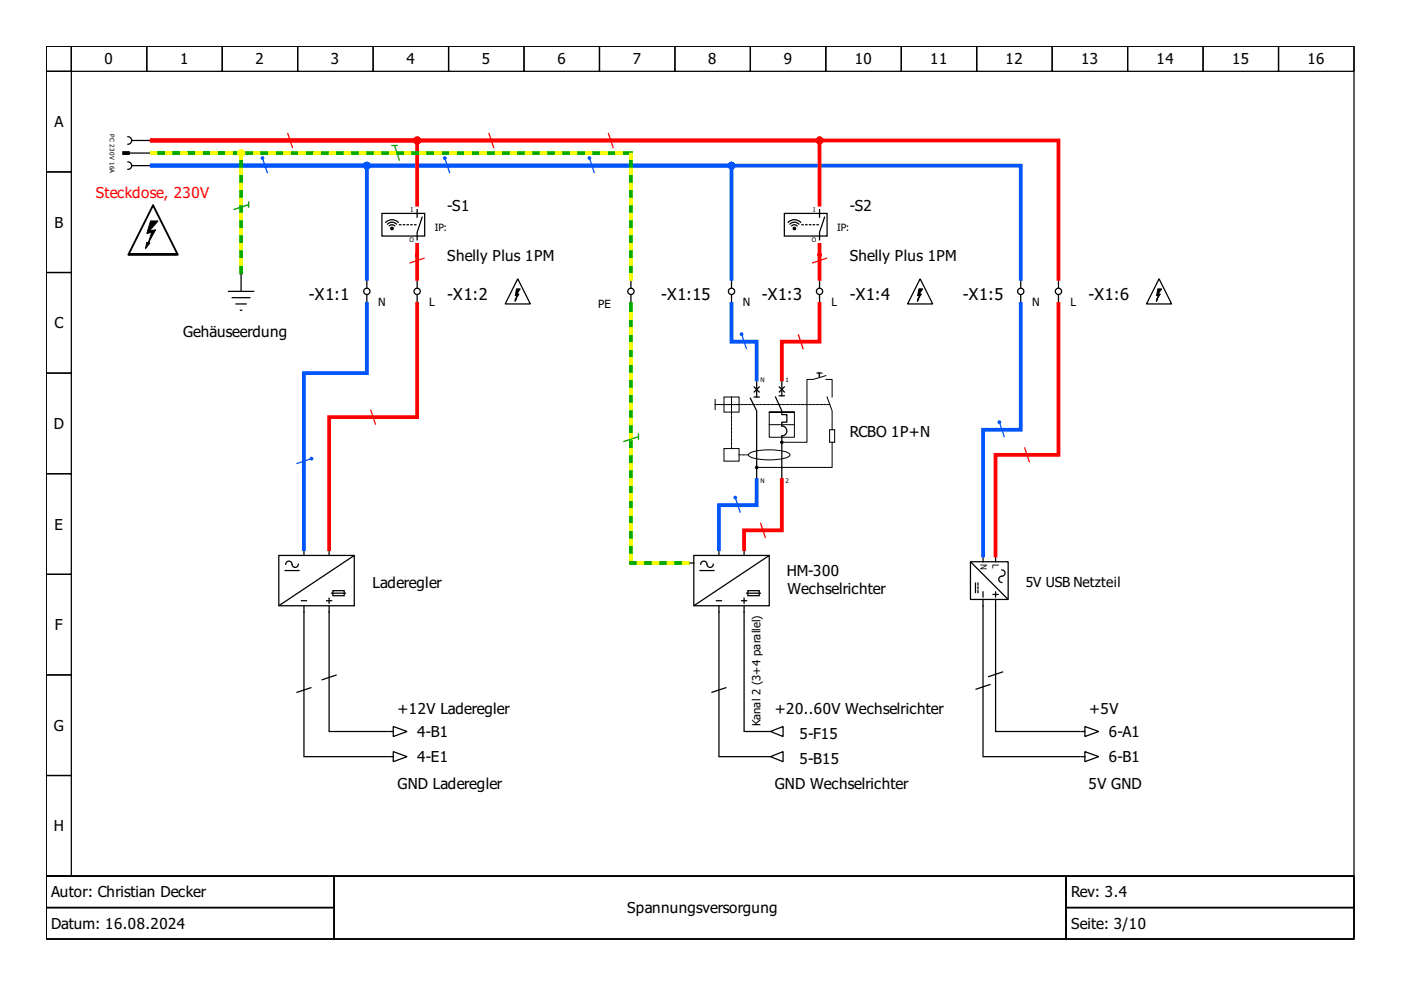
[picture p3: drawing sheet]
<svg xmlns="http://www.w3.org/2000/svg" width="297mm" height="210mm" viewBox="0 0 297 210" stroke-linecap="round" stroke-linejoin="round" font-family="sans-serif">
<g fill="none" stroke="#000" stroke-width=".27">
<path d="M9.8 9.8h277.3v176h-277.3zM9.8 9.8h5.3v5.3h-5.3zM9.8 15.1h5.3v21.4h-5.3zM15.1 9.8h16v5.3h-16zM31.1 9.8h16v5.3h-16zM47.1 9.8h16v5.3h-16zM63.1 9.8h16v5.3h-16zM79.1 9.8h16v5.3h-16zM95.1 9.8h16v5.3h-16zM111.1 9.8h16v5.3h-16zM127.1 9.8h16v5.3h-16zM143.1 9.8h16v5.3h-16z"/>
<path d="M159.1 9.8h16v5.3h-16zM175.1 9.8h16v5.3h-16zM191.1 9.8h16v5.3h-16zM207.1 9.8h16v5.3h-16zM223.1 9.8h16v5.3h-16zM239.1 9.8h16v5.3h-16zM255.1 9.8h16v5.3h-16zM271.1 9.8h16v5.3h-16zM9.8 36.5h5.3v21.3h-5.3zM27.1 29a.8 .8 0 0 1 .8 .8 .8 .8 0 0 1-.8 .8M27.1 34.3a.8 .8 0 0 1 .8 .8 .8 .8 0 0 1-.8 .8M27.4 32.5h5.1"/>
<path d="M27.9 35.1h4.6M27.9 29.8h4.6M9.8 57.8h5.3v21.3h-5.3zM27.4 53.8v.2M32.5 43.6l5 10.2h-10.1zM32.5 43.4l5.3 10.6h-10.7zM37.5 53.8v.2M51.1 57.8v4M77.8 59.1v1.9M81 45.2h9v4.8h-9zM81.8 47.1a1.87 1.87 0 0 1 2.6 0M82.2 47.5a1.33 1.33 0 0 1 1.9 0"/>
<path d="M82.5 47.9l.6-.3 .6 .3M88.4 44.4v1.6M88.4 59.1v1.9M89.5 46l-1.1 3.2v1.6M109.8 59.1l2.6 5.3h-5.3zM133.8 59.1v1.9M155.1 59.1v1.9M166.3 45.2h9.1v4.8h-9.1zM167.1 47.1a1.87 1.87 0 0 1 2.6 0M167.5 47.5a1.33 1.33 0 0 1 1.9 0M167.9 47.9l.5-.3 .6 .3M173.8 59.1v1.9"/>
<path d="M173.8 44.4v1.6M174.8 46l-1 3.2v1.6M195.1 59.1l2.7 5.3h-5.4zM216.4 59.1v1.9M224.4 59.1v1.9M245.7 59.1l2.7 5.3h-5.3zM9.8 79.1h5.3v21.3h-5.3zM48.4 61.8h5.4M49.2 63.1h3.8M50 64.4h2.2M51 65.8h.2M77.8 62.6v1.8"/>
<path d="M88.4 62.6v1.8M133.8 62.6v1.8M155.1 62.6v1.8M173.8 62.6v1.8M216.4 62.6v1.8M224.4 62.6v1.8M159.1 84.4l1.3 2.7v14.7M159.9 82l1.1 1.1M159.9 84.2h1.1M160.4 80.4v3.8M161 82l-1.1 1.1M164.4 84.2l1.4 2.9v.8h1v1.6h-1v.8a1.07 1.07 0 0 1 1 1.1 1.07 1.07 0 0 1-1 1v9.4"/>
<path d="M165.2 82l1.1 1.1M165.2 83.9h1.1M165.8 80.4v3.5M166.3 82l-1.1 1.1M9.8 100.4h5.3v21.4h-5.3zM59.1 117.8h16v10.6h-16zM61.9 119.6a.67 .67 0 0 0-.7-.6 .67 .67 0 0 0-.6 .6M63.2 119.6a.67 .67 0 0 1-.6 .7 .67 .67 0 0 1-.7-.6M64.4 116.4v1.4M69.8 116.4v1.4M75 117.8l-15.8 10.6M145.8 119.4h1.3"/>
<path d="M147.1 117.8h16v10.6h-16zM149.9 119.6a.67 .67 0 0 0-.7-.6 .67 .67 0 0 0-.6 .6M151.2 119.6a.67 .67 0 0 1-.6 .7 .67 .67 0 0 1-.7-.6M152.4 116.4v1.4M157.8 116.4v1.4M163 117.8l-15.8 10.6M205.8 119.1h8v8h-8zM205.9 119.2l7.7 7.8M208.4 117.8v1.3M211.1 117.8v1.3M9.8 121.8h5.3v21.3h-5.3zM60.4 121h3"/>
<path d="M63.9 127.4h1.1M64.4 128.4v1.4M69.2 127.4h1.1M69.8 126.8v1.1M69.8 128.4v1.4M70.3 125.8h2.9M70.6 125.2h2.4v1.1h-2.4zM148.4 121h3M151.9 127.4h1.1M152.4 128.4v1.4M157.2 127.4h1.1M157.8 126.8v1.1"/>
<path d="M157.8 128.4v1.4M158.3 125.8h2.9M158.6 125.2h2.4v1.1h-2.4zM206.8 123.6v2M207.4 123.6v.4M207.4 124.4v.4M207.4 125.2v.4M208.4 125.5v1.1M208.4 127.1v1.3M210.6 126h1M211.1 125.5v1.1M211.1 127.1v1.3"/>
<path d="M212.4 122.2a.67 .67 0 0 0-.6 .7 .67 .67 0 0 0 .6 .6M212.4 120.8a.67 .67 0 0 1 .7 .7 .67 .67 0 0 1-.6 .7M9.8 143.1h5.3v21.3h-5.3zM82.6 155.1h.8M83.4 159.4l2.9 1-2.9 1.1zM83.4 154l2.9 1.1-2.9 1.1zM162.6 155.1h.8M163.4 155.1l2.6-1.1v2.2zM229.2 155.1h.8M230 154l2.9 1.1-2.9 1.1zM230 159.4l2.9 1-2.9 1.1zM9.8 164.4h5.3v21.4h-5.3z"/>
<path d="M82.6 160.4h.8M162.6 160.4h.8M163.4 160.4l2.6-1v2.1zM229.2 160.4h.8M9.8 185.8h277.3v13.3h-277.3zM9.8 185.8h61v6.6h-61zM9.8 192.4h61v6.7h-61zM70.8 185.8h155.2v13.3h-155.2zM226 185.8h61.1v6.6h-61.1zM226 192.4h61.1v6.7h-61.1z"/>
<circle cx="77.8" cy="61.8" r=".67"/>
<circle cx="88.4" cy="61.8" r=".67"/>
<circle cx="133.8" cy="61.8" r=".67"/>
<circle cx="155.1" cy="61.8" r=".67"/>
<circle cx="173.8" cy="61.8" r=".67"/>
<circle cx="216.4" cy="61.8" r=".67"/>
<circle cx="224.4" cy="61.8" r=".67"/>
</g>
<g fill="#000" stroke="#000" stroke-width=".27">
<path d="M26.1 32.2h1.3v.5h-1.3z" fill-rule="evenodd"/>
<path d="M27.4 53.8h9.9v.2h-9.9z" fill-rule="evenodd"/>
<circle cx="83.1" cy="48.4" r=".27"/>
<circle cx="168.4" cy="48.4" r=".27"/>
</g>
<path d="M88.2 47.6h-3.8M173.5 47.6h-3.7" fill="none" stroke="#000" stroke-width=".27" stroke-dasharray=".3 .5"/>
<g fill="none" stroke="#000" stroke-width=".21">
<path d="M173.2 79.1h1.1M175.1 79.6l-2.7 .8h-1.3v13.4h-5.3M151.6 85.8h5.1M151.6 84.7v2.1M153.5 95.1h3.2v2.7h-3.2zM153.5 84.2h3.2v3.2h-3.2zM155.1 84.2v3.2M158.8 96.2a11.2 11.2 0 0 1 7-.6 1.87 1.87 0 0 1 1.7 .8 1.87 1.87 0 0 1-1.7 .9 13.8 13.8 0 0 1-6.7-.4l-.4-.5zM163.1 87.4h5.3v5.3h-5.3v-5.3h5.3M163.1 90h5.3M175.1 80.4h1.3v3.8M175.4 84.2l1 2.9v4"/>
<path d="M175.9 91.1h1.1v2.7h-1.1zM176.4 93.8v5.3h-16"/>
</g>
<path d="M173.8 79.1v.9M155.1 95.1v-7.7M156.3 85.8h19.6M158.7 96.4h-2" fill="none" stroke="#000" stroke-width=".21" stroke-dasharray=".5 .3"/>
<g fill="#000" stroke="#000" stroke-width=".21">
<path d="M31.1 51.4l.7 .1-.9 1.2z"/>
<path d="M31.9 46.8h1.6l-1.8 2.2 1.3-.3-1.6 2.9 .8-2.4-1.1 .3z" fill-rule="evenodd"/>
<path d="M109.2 63.4h.3l-.3 .5z" fill-rule="evenodd"/>
<path d="M109.5 61.2h.8l-.8 1.2 .5-.1-.6 1.1 .2-.8-.4 .1z" fill-rule="evenodd"/>
<path d="M194.6 63.4h.2l-.3 .5z" fill-rule="evenodd"/>
<path d="M194.8 61.2h.8l-.8 1.2 .6-.1-.7 1.1 .3-.8-.4 .1z" fill-rule="evenodd"/>
<path d="M245.2 63.4h.3l-.3 .5z" fill-rule="evenodd"/>
<path d="M245.5 61.2h.8l-.8 1.2 .5-.1-.7 1.1 .3-.8-.4 .1z" fill-rule="evenodd"/>
<circle cx="160.4" cy="99.1" r=".27"/>
<circle cx="165.8" cy="93.8" r=".27"/>
</g>
<path d="M77.8 64.4v14.7h-13.4v37.3" fill="none" stroke="#05f" stroke-width=".8"/>
<path d="M66 97.2l-3.2 1.1" fill="none" stroke="#05f" stroke-width=".27"/>
<circle cx="66" cy="97.2" r=".4" fill="#05f"/>
<path d="M208.4 128.4v32h20.5M210 145.1l-3.2 1.1" fill="none" stroke="#000" stroke-width=".27"/>
<path d="M32.2 35.1h184.2v24" fill="none" stroke="#05f" stroke-width=".8"/>
<path d="M125 33.5l1 3.2" fill="none" stroke="#05f" stroke-width=".27"/>
<circle cx="125" cy="33.5" r=".4" fill="#05f"/>
<path d="M155.1 64.4v8h5.3v8" fill="none" stroke="#05f" stroke-width=".8"/>
<path d="M157.2 70.8l1.1 3.2" fill="none" stroke="#05f" stroke-width=".27"/>
<circle cx="157.2" cy="70.8" r=".4" fill="#05f"/>
<path d="M32.2 35.1h45.6v24" fill="none" stroke="#05f" stroke-width=".8"/>
<path d="M55.6 33.5l1.1 3.2" fill="none" stroke="#05f" stroke-width=".27"/>
<circle cx="55.6" cy="33.5" r=".4" fill="#05f"/>
<circle cx="77.8" cy="35.1" r=".4" fill="#05f" stroke="#05f" stroke-width=".8"/>
<path d="M64.4 129.8v30.6h17.9M66 145.8l-3.2 1" fill="none" stroke="#000" stroke-width=".27"/>
<path d="M32.2 35.1h122.9v24" fill="none" stroke="#05f" stroke-width=".8"/>
<path d="M94.3 33.5l1.1 3.2" fill="none" stroke="#05f" stroke-width=".27"/>
<circle cx="94.3" cy="33.5" r=".4" fill="#05f"/>
<circle cx="155.1" cy="35.1" r=".4" fill="#05f" stroke="#05f" stroke-width=".8"/>
<path d="M216.4 64.4v26.7h-8v26.7" fill="none" stroke="#05f" stroke-width=".8"/>
<path d="M211.9 89.5l1.1 3.2" fill="none" stroke="#05f" stroke-width=".27"/>
<circle cx="211.9" cy="89.5" r=".4" fill="#05f"/>
<path d="M69.8 129.8v25.3h12.5M152.4 129.8v30.6h9.9M157.8 129.8v25.3h4.5M211.1 128.4v26.7h17.8M71.4 143.1l-3.2 1.1M154 145.8l-3.2 1M212.7 142.4l-3.2 1.1" fill="none" stroke="#000" stroke-width=".27"/>
<path d="M32.2 29.8h192.2v29.3M32.2 29.8h56.2v13.6M32.2 29.8h141.6v13.6M88.4 51.9v7.2M173.8 51.9v7.2M88.4 64.4v24h-18.6v28M173.8 64.4v8h-8v8M224.4 64.4v32h-13.3v21.4" fill="none" stroke="#f00" stroke-width=".8"/>
<path d="M61 28.2l1 3.2M103.6 28.2l1.1 3.2M129 28.2l1 3.2M90 54.7l-3.2 1.1M175.4 54.7l-3.2 1.1M169.2 70.8l1.1 3.2M78.6 86.8l1 3.2M217.2 94.8l1.1 3.2" fill="none" stroke="#f00" stroke-width=".27"/>
<g fill="#f00" stroke="#f00" stroke-width=".8">
<circle cx="88.4" cy="29.8" r=".4"/>
<circle cx="173.8" cy="29.8" r=".4"/>
</g>
<path d="M160.4 101.8v5.3h-8v9.3" fill="none" stroke="#05f" stroke-width=".8"/>
<path d="M155.9 105.5l1.1 3.2" fill="none" stroke="#05f" stroke-width=".27"/>
<circle cx="155.9" cy="105.5" r=".4" fill="#05f"/>
<path d="M165.8 101.8v10.6h-8v4" fill="none" stroke="#f00" stroke-width=".8"/>
<path d="M161.2 110.8l1.1 3.2" fill="none" stroke="#f00" stroke-width=".27"/>
<path d="M51.1 57.8v-25.3h-18.9h101.6v26.6M133.8 64.4v55h12" fill="none" stroke="#0a0" stroke-width=".8"/>
<path d="M32.2 32.5h18.9v25.3M133.8 59.1v-26.6h-101.6M145.8 119.4h-12v-55" fill="none" stroke="#ff0" stroke-width=".8" stroke-dasharray=".8 2.4"/>
<path d="M83.1 30.9h1.1M83.6 30.9l1.1 3.2M52.7 43.4l-3.2 1M52.7 42.9v1M135.4 92.6l-3.2 1M135.4 92v1.1" fill="none" stroke="#0a0" stroke-width=".27"/>
<circle cx="51.1" cy="32.5" r=".4" fill="#0a0" stroke="#ff0" stroke-width=".8"/>
<g font-size="3.5">
<text x="65.5" y="63.6">-X1:1</text>
<text x="94.8" y="63.6">-X1:2</text>
<text x="140.2" y="63.6">-X1:15</text>
<text x="161.5" y="63.6">-X1:3</text>
<text x="180.2" y="63.6">-X1:4</text>
<text x="204.2" y="63.6">-X1:5</text>
<text x="230.8" y="63.6">-X1:6</text>
</g>
<g font-size="3.2">
<text x="22.2" y="13.7">0</text>
<text x="38.2" y="13.7">1</text>
<text x="54.2" y="13.7">2</text>
<text x="70.2" y="13.7">3</text>
<text x="86.2" y="13.7">4</text>
<text x="102.2" y="13.7">5</text>
<text x="118.2" y="13.7">6</text>
<text x="134.2" y="13.7">7</text>
<text x="150.2" y="13.7">8</text>
<text x="166.2" y="13.7">9</text>
<text x="181.2" y="13.7">10</text>
<text x="197.2" y="13.7">11</text>
<text x="213.2" y="13.7">12</text>
<text x="229.2" y="13.7">13</text>
<text x="245.2" y="13.7">14</text>
<text x="261.2" y="13.7">15</text>
<text x="277.2" y="13.7">16</text>
<text x="11.5" y="27">A</text>
<text x="94.8" y="44.7">-S1</text>
<text x="180.2" y="44.7">-S2</text>
<text x="11.5" y="48.3">B</text>
<text x="94.8" y="55.4">Shelly Plus 1PM</text>
<text x="180.2" y="55.4">Shelly Plus 1PM</text>
<text x="11.5" y="69.6">C</text>
<text x="38.9" y="71.4">Gehäuseerdung</text>
<text x="11.4" y="91">D</text>
<text x="180.2" y="92.7">RCBO 1P+N</text>
<text x="11.5" y="112.3">E</text>
<text x="79" y="124.7">Laderegler</text>
<text x="166.8" y="122">HM-300</text>
<text x="167" y="126">Wechselrichter</text>
<text x="11.7" y="133.6">F</text>
<text x="11.4" y="155">G</text>
<text x="84.3" y="151.4">+12V Laderegler</text>
<text x="164.3" y="151.4">+20..60V Wechselrichter</text>
<text x="230.9" y="151.4">+5V</text>
<text x="88.4" y="161.6">4-E1</text>
<text x="88.4" y="156.3">4-B1</text>
<text x="169.5" y="156.7">5-F15</text>
<text x="235.1" y="156.3">6-A1</text>
<text x="235.1" y="161.6">6-B1</text>
<text x="84.3" y="167.4">GND Laderegler</text>
<text x="164.3" y="167.4">GND Wechselrichter</text>
<text x="169.5" y="162">5-B15</text>
<text x="230.8" y="167.4">5V GND</text>
<text x="11.4" y="176.3">H</text>
<text x="10.9" y="190.3">Autor: Christian Decker</text>
<text x="227.1" y="190.3">Rev: 3.4</text>
<text x="10.9" y="197">Datum: 16.08.2024</text>
<text x="133" y="193.6">Spannungsversorgung</text>
<text x="227.1" y="197">Seite: 3/10</text>
</g>
<text font-size="3.2" fill="#f00" x="20.3" y="42.1">Steckdose, 230V</text>
<text font-size="2.9" x="217.5" y="124.4">5V USB Netzteil</text>
<g font-size="2.4">
<text x="80.2" y="64.8">N</text>
<text x="91" y="64.8">L</text>
<text x="126.8" y="65.2">PE</text>
<text x="157.5" y="64.8">N</text>
<text x="176.3" y="64.8">L</text>
<text x="218.8" y="64.8">N</text>
<text x="226.9" y="64.8">L</text>
<text x="161.2" y="154" transform="rotate(-90 161.2 154)">Kanal 2 (3+4 parallel)</text>
</g>
<g font-size="2.1">
<text x="92.2" y="49">IP:</text>
<text x="177.5" y="49">IP:</text>
</g>
<g font-size="1.9">
<text x="207.9" y="119.6" transform="rotate(90 207.9 119.6)">N</text>
<text x="210.5" y="119.6" transform="rotate(90 210.5 119.6)">L</text>
</g>
<g font-size="1.3">
<text x="23.3" y="28.5" transform="rotate(90 23.3 28.5)">PC 230V 16A</text>
<text x="87.1" y="45">I</text>
<text x="172.4" y="45">I</text>
<text x="86.8" y="51.4">O</text>
<text x="172.2" y="51.4">O</text>
<text x="161.2" y="81">N</text>
<text x="166.6" y="81">1</text>
<text x="173.2" y="79.9">T</text>
<text x="161.2" y="102.3">N</text>
<text x="166.6" y="102.3">2</text>
</g>
</svg>
